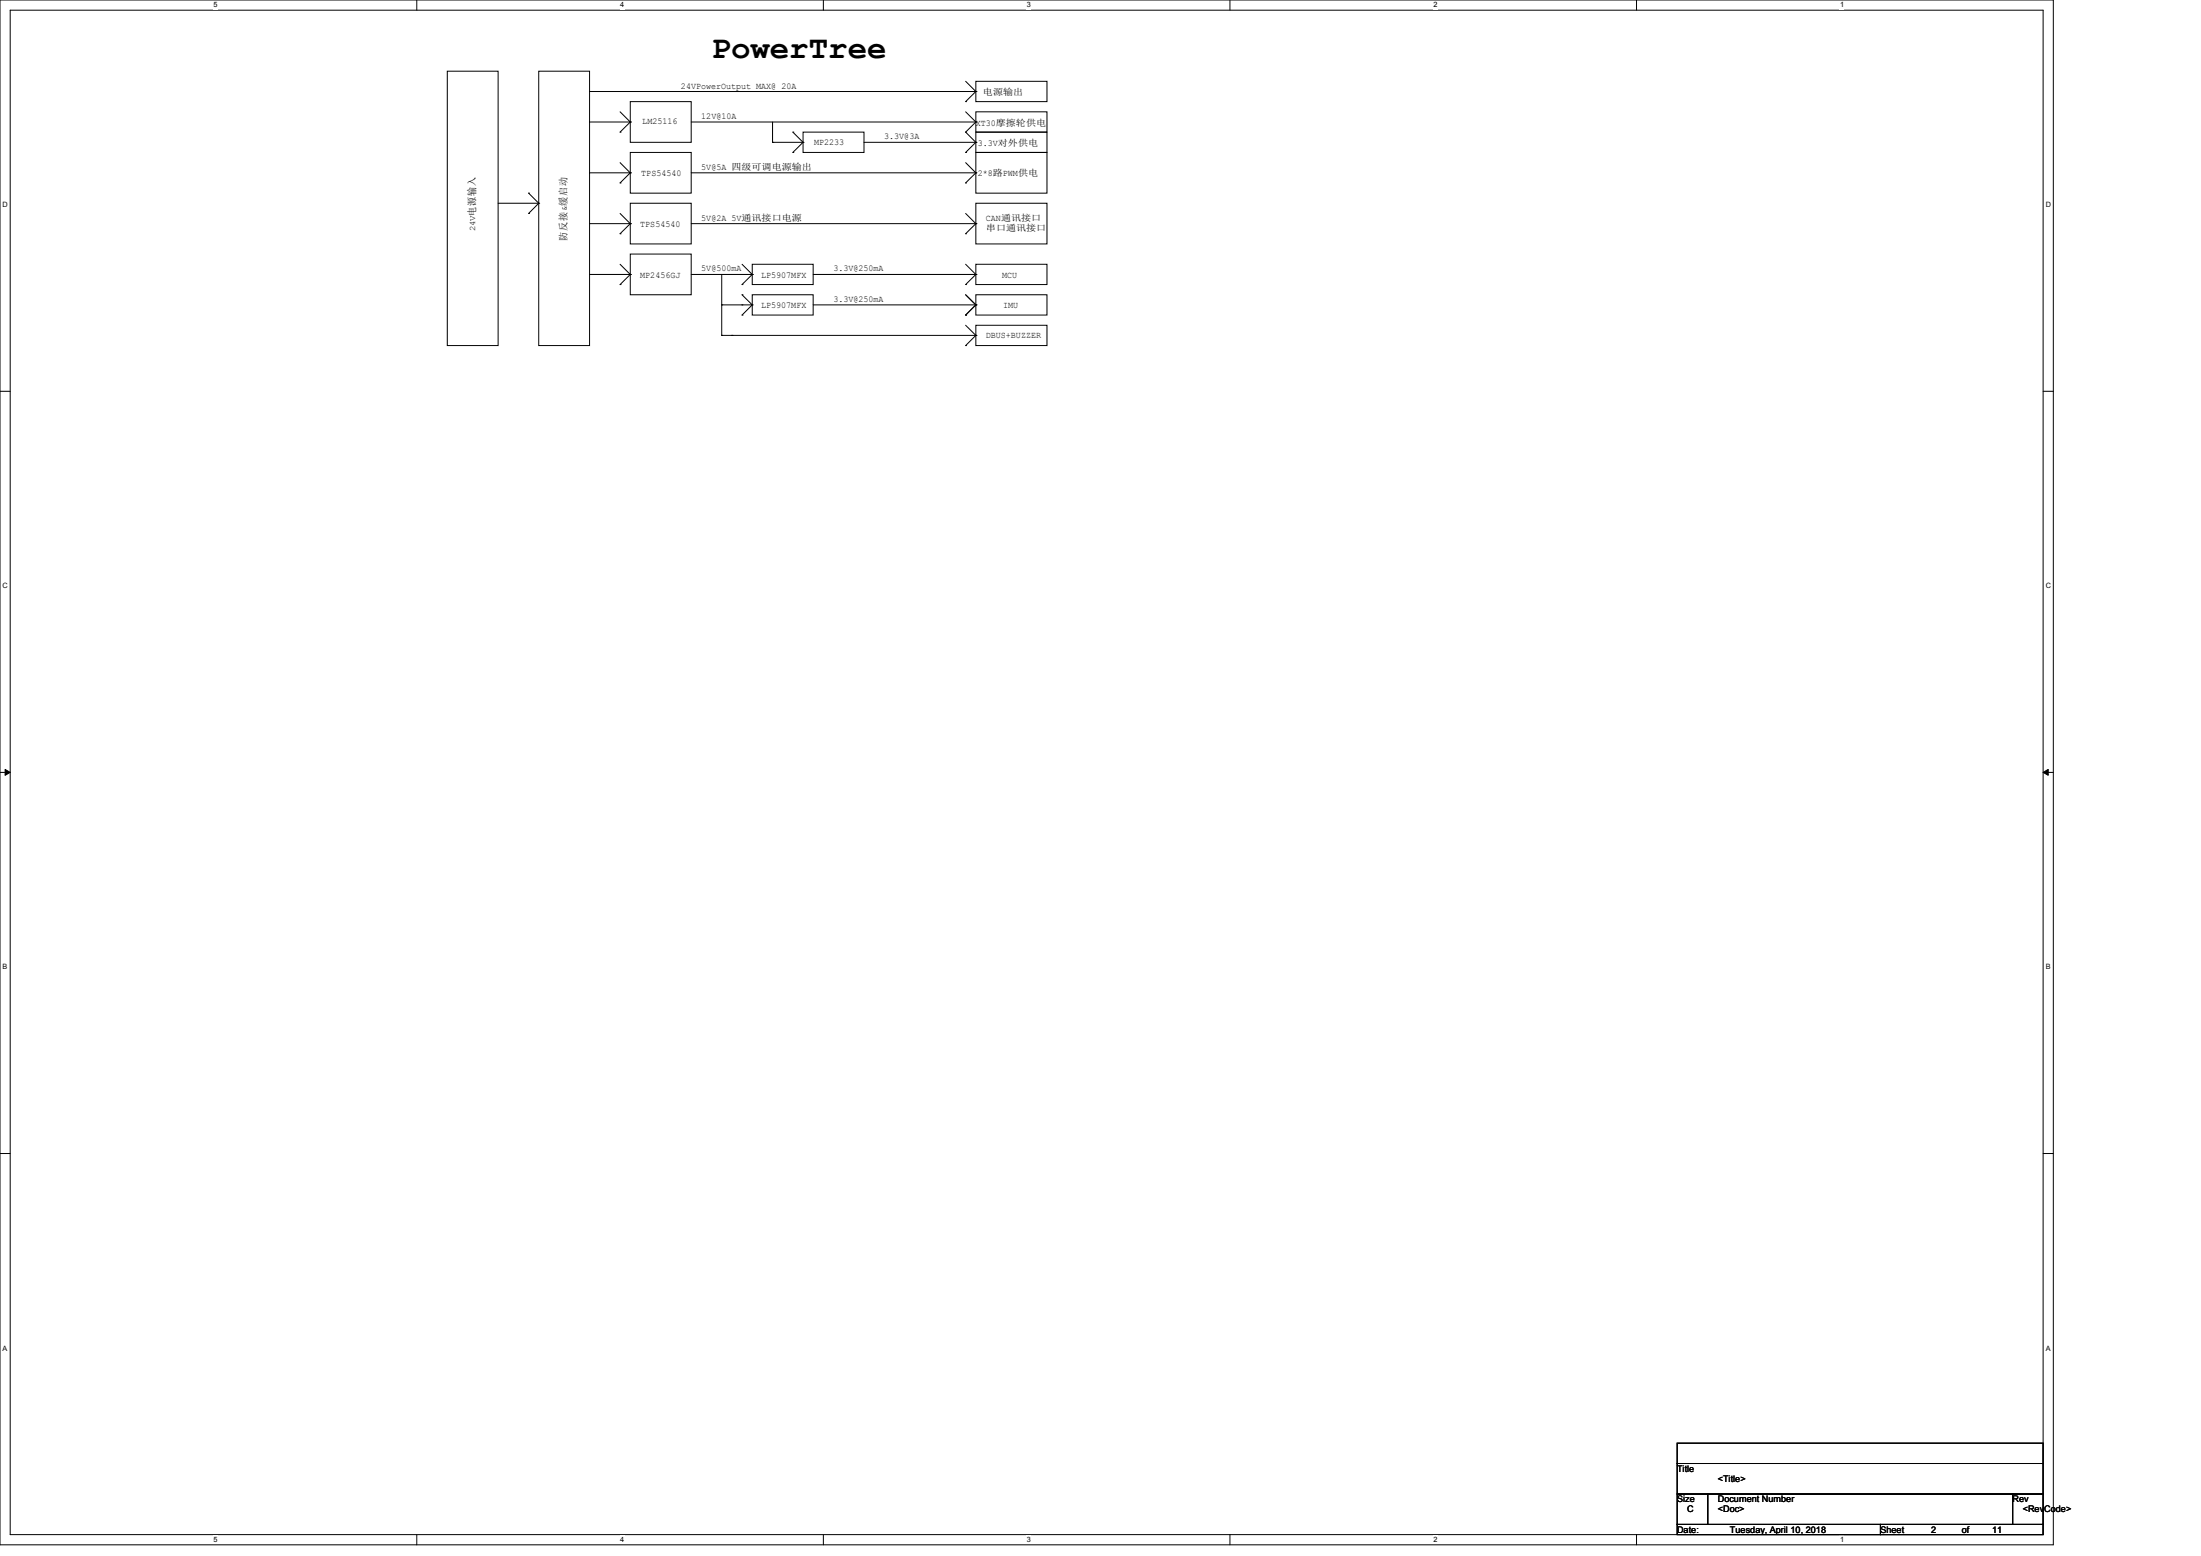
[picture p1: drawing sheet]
<svg xmlns="http://www.w3.org/2000/svg" width="297mm" height="210mm" viewBox="0 0 297 210" stroke-linecap="round" stroke-linejoin="round" font-family="sans-serif">
<path d="M0 0h277.1v208.5h-277.1zM1.4 1.4h274.3v205.7h-274.3z" fill="none" stroke="#000" stroke-width=".13"/>
<g fill="#fff">
<path d="M28.8 .1h.6v1.1h-.6z"/>
<path d="M28.8 207.3h.6v1.1h-.6z"/>
</g>
<path d="M56.2 0v1.4M56.2 207.1v1.4" fill="none" stroke="#000" stroke-width=".13"/>
<g fill="#fff">
<path d="M83.7 .1h.5v1.1h-.5z"/>
<path d="M83.7 207.3h.5v1.1h-.5z"/>
</g>
<path d="M111.1 0v1.4M111.1 207.1v1.4" fill="none" stroke="#000" stroke-width=".13"/>
<g fill="#fff">
<path d="M138.5 .1h.6v1.1h-.6z"/>
<path d="M138.5 207.3h.6v1.1h-.6z"/>
</g>
<path d="M166 0v1.4M166 207.1v1.4" fill="none" stroke="#000" stroke-width=".13"/>
<g fill="#fff">
<path d="M193.4 .1h.6v1.1h-.6z"/>
<path d="M193.4 207.3h.6v1.1h-.6z"/>
</g>
<path d="M220.8 0v1.4M220.8 207.1v1.4" fill="none" stroke="#000" stroke-width=".13"/>
<g fill="#fff">
<path d="M248.3 .1h.5v1.1h-.5z"/>
<path d="M248.3 207.3h.5v1.1h-.5z"/>
<path d="M.3 27.1h.8v1.1h-.8z"/>
<path d="M276 27.1h.8v1.1h-.8z"/>
<path d="M.3 78.5h.8v1.1h-.8z"/>
<path d="M276 78.5h.8v1.1h-.8z"/>
</g>
<path d="M0 52.8h1.4M275.7 52.8h1.4" fill="none" stroke="#000" stroke-width=".13"/>
<g fill="#fff">
<path d="M.3 130h.7v1.1h-.7z"/>
<path d="M276 130h.7v1.1h-.7z"/>
</g>
<path d="M0 104.2h1.4M275.7 104.2h1.4" fill="none" stroke="#000" stroke-width=".13"/>
<path d="M.7 103.8l.7 .4-.7 .4zM275.7 104.2l.7-.4v.8z" fill="#000" stroke="#000" stroke-width=".13"/>
<g fill="#fff">
<path d="M.3 181.4h.7v1.1h-.7z"/>
<path d="M276 181.4h.7v1.1h-.7z"/>
</g>
<g fill="none" stroke="#000" stroke-width=".13">
<path d="M60.4 9.6h6.8v37h-6.8zM72.7 9.6h6.9v37h-6.9zM79.6 16.5h5.4M79.6 12.4h52.1M83.7 17.8h.1M83.7 15.1l1.3 1.4M85 13.7h8.3v5.5h-8.3zM85 16.5h.1M85 16.5l-1.3 1.3M93.3 16.5h38.4M104.2 19.2h.1M104.2 16.5v2.7"/>
<path d="M104.2 19.2h4.2M107 17.8h.1M107 17.8l1.4 1.4M108.4 17.8h8.2v2.8h-8.2zM108.4 19.2h.1M108.4 19.2l-1.4 1.4M116.6 19.2h15.1M130.3 17.8h.1M130.3 13.7h.1M130.3 15.1l1.4 1.4M130.3 17.8l1.4 1.4M130.3 11l1.4 1.4"/>
<path d="M131.7 15.1h9.6v2.7h-9.6zM131.7 17.8h9.6v2.8h-9.6zM131.7 11h9.6v2.7h-9.6zM131.7 16.5h.1M131.7 19.2h.1M131.7 12.4h.1M131.7 16.5l-1.4 1.3M131.7 19.2l-1.4 1.4M131.7 12.4l-1.4 1.3M67.2 27.4h5.5M71.3 26.1h.1M71.3 28.8h.1"/>
<path d="M71.3 26.1l1.4 1.3M72.7 27.4h.1M72.7 27.4l-1.4 1.4M79.6 23.3h5.4M79.6 30.2h5.4M79.6 37h5.4M83.7 24.7h.1M83.7 31.5h.1M83.7 38.4h.1M83.7 21.9l1.3 1.4M83.7 28.8l1.3 1.4M83.7 35.7l1.3 1.3"/>
<path d="M85 20.6h8.3v5.5h-8.3zM85 27.4h8.3v5.5h-8.3zM85 34.3h8.3v5.5h-8.3zM85 23.3h.1M85 30.2h.1M85 37h.1M85 23.3l-1.3 1.4M85 30.2l-1.3 1.3M85 37l-1.3 1.4M93.3 23.3h38.4M93.3 30.2h38.4M93.3 37h8.2"/>
<path d="M97.4 37v8.3M100.1 38.4h.1M100.1 39.8h.1M100.1 35.7l1.4 1.3M100.1 39.8l1.4 1.3M101.5 35.7h8.2v2.7h-8.2zM101.5 39.8h8.2v2.7h-8.2zM101.5 37h.1M101.5 37l-1.4 1.4M107 20.6h.1M109.7 37h22M130.3 20.6h.1"/>
<path d="M130.3 24.7h.1M130.3 31.5h.1M130.3 38.4h.1M130.3 21.9l1.4 1.4M130.3 28.8l1.4 1.4M130.3 35.7l1.4 1.3M130.3 39.8l1.4 1.3M131.7 35.7h9.6v2.7h-9.6zM131.7 39.8h9.6v2.7h-9.6zM131.7 27.4h9.6v5.5h-9.6zM131.7 20.6h9.6v5.5h-9.6zM131.7 23.3h.1"/>
<path d="M131.7 30.2h.1M131.7 37h.1M131.7 23.3l-1.4 1.4M131.7 30.2l-1.4 1.3M131.7 37l-1.4 1.4M97.4 41.1h.1M97.4 45.3h.1M97.4 45.3h34.3M97.4 41.1h4.1M98.8 45.3h.1M100.1 41.1h.1M100.1 42.5h.1"/>
<path d="M101.5 41.1h.1M101.5 41.1l-1.4 1.4M109.7 41.1h22M130.3 42.5h.1M130.3 46.6h.1M130.3 43.9l1.4 1.4M131.7 43.9h9.6v2.7h-9.6zM131.7 41.1h.1M131.7 45.3h.1M131.7 41.1l-1.4 1.4M131.7 45.3l-1.4 1.3M0 155.7h1.4"/>
<path d="M275.7 155.7h1.4M226.3 194.8h49.4v2.7h-49.4zM226.3 197.5h49.4v4.1h-49.4zM226.3 201.6h4.1v4.1h-4.1zM226.3 205.7h27.4v1.4h-27.4zM230.4 201.6h41.2v4.1h-41.2zM253.7 205.7h22v1.4h-22zM271.6 201.6h4.1v4.1h-4.1z"/>
</g>
<text font-size="4.4" x="96" y="7.8">PowerTree</text>
<g font-size="1.4">
<text x="64.1" y="29.1" transform="rotate(-90 64.1 29.1)">电源输入</text>
<text x="76.5" y="32.5" transform="rotate(-90 76.5 32.5)">防反接 缓启动</text>
</g>
<g font-size="1.2">
<text x="91.9" y="11.9">24VPowerOutput MAX@ 20A</text>
<text x="86.7" y="16.8">LM25116</text>
<text x="94.6" y="16.1">12V@10A</text>
<text x="131.7" y="17">XT30摩擦轮供电</text>
<text x="132.6" y="12.8">电源输出</text>
<text x="86.5" y="23.7">TPS54540</text>
<text x="94.6" y="22.9">5V@5A 四级可调电源输出</text>
<text x="109.8" y="19.6">MP2233</text>
<text x="119.3" y="18.8">3.3V@3A</text>
<text x="131.9" y="23.7">2*8路PWM供电</text>
<text x="131.9" y="19.8">3.3V对外供电</text>
<text x="94.6" y="29.8">5V@2A 5V通讯接口电源</text>
<text x="133" y="29.8">CAN通讯接口</text>
<text x="86.4" y="30.6">TPS54540</text>
<text x="133.1" y="31.2">串口通讯接口</text>
<text x="86.4" y="37.5">MP2456GJ</text>
<text x="94.6" y="36.6">5V@500mA</text>
<text x="102.7" y="37.5">LP5907MFX</text>
<text x="102.7" y="41.6">LP5907MFX</text>
<text x="112.5" y="36.6">3.3V@250mA</text>
<text x="112.5" y="40.8">3.3V@250mA</text>
<text x="135.2" y="37.5">MCU</text>
<text x="135.4" y="41.6">IMU</text>
<text x="133" y="45.6">DBUS+BUZZER</text>
<text x="226.3" y="198.6">Title</text>
<text x="226.3" y="202.7">Size</text>
<text x="231.8" y="202.7">Document Number</text>
<text x="231.8" y="200">&lt;Title&gt;</text>
<text x="271.6" y="202.7">Rev</text>
<text x="226.3" y="206.8">Date:</text>
<text x="227.7" y="204.1">C</text>
<text x="231.8" y="204.1">&lt;Doc&gt;</text>
<text x="233.4" y="206.8">Tuesday, April 10, 2018</text>
<text x="253.7" y="206.8">Sheet</text>
<text x="260.6" y="206.8">2</text>
<text x="264.7" y="206.8">of</text>
<text x="268.8" y="206.8">11</text>
<text x="272.9" y="204.1">&lt;RevCode&gt;</text>
</g>
<g font-size="1.1">
<text x="76.5" y="28.4" transform="rotate(-90 76.5 28.4)">&amp;</text>
<text x="64.1" y="31.1" transform="rotate(-90 64.1 31.1)">24V</text>
</g>
<g font-size="1">
<text x="28.8" y="1">5</text>
<text x="83.7" y="1">4</text>
<text x="138.6" y="1">3</text>
<text x="193.4" y="1">2</text>
<text x="248.3" y="1">1</text>
<text x=".3" y="28">D</text>
<text x="276.1" y="28">D</text>
<text x=".3" y="79.4">C</text>
<text x="276.1" y="79.4">C</text>
<text x=".3" y="130.8">B</text>
<text x="276.1" y="130.8">B</text>
<text x=".3" y="182.3">A</text>
<text x="276.1" y="182.3">A</text>
<text x="28.8" y="208.1">5</text>
<text x="83.7" y="208.1">4</text>
<text x="138.6" y="208.1">3</text>
<text x="193.4" y="208.1">2</text>
<text x="248.3" y="208.1">1</text>
</g>
</svg>
